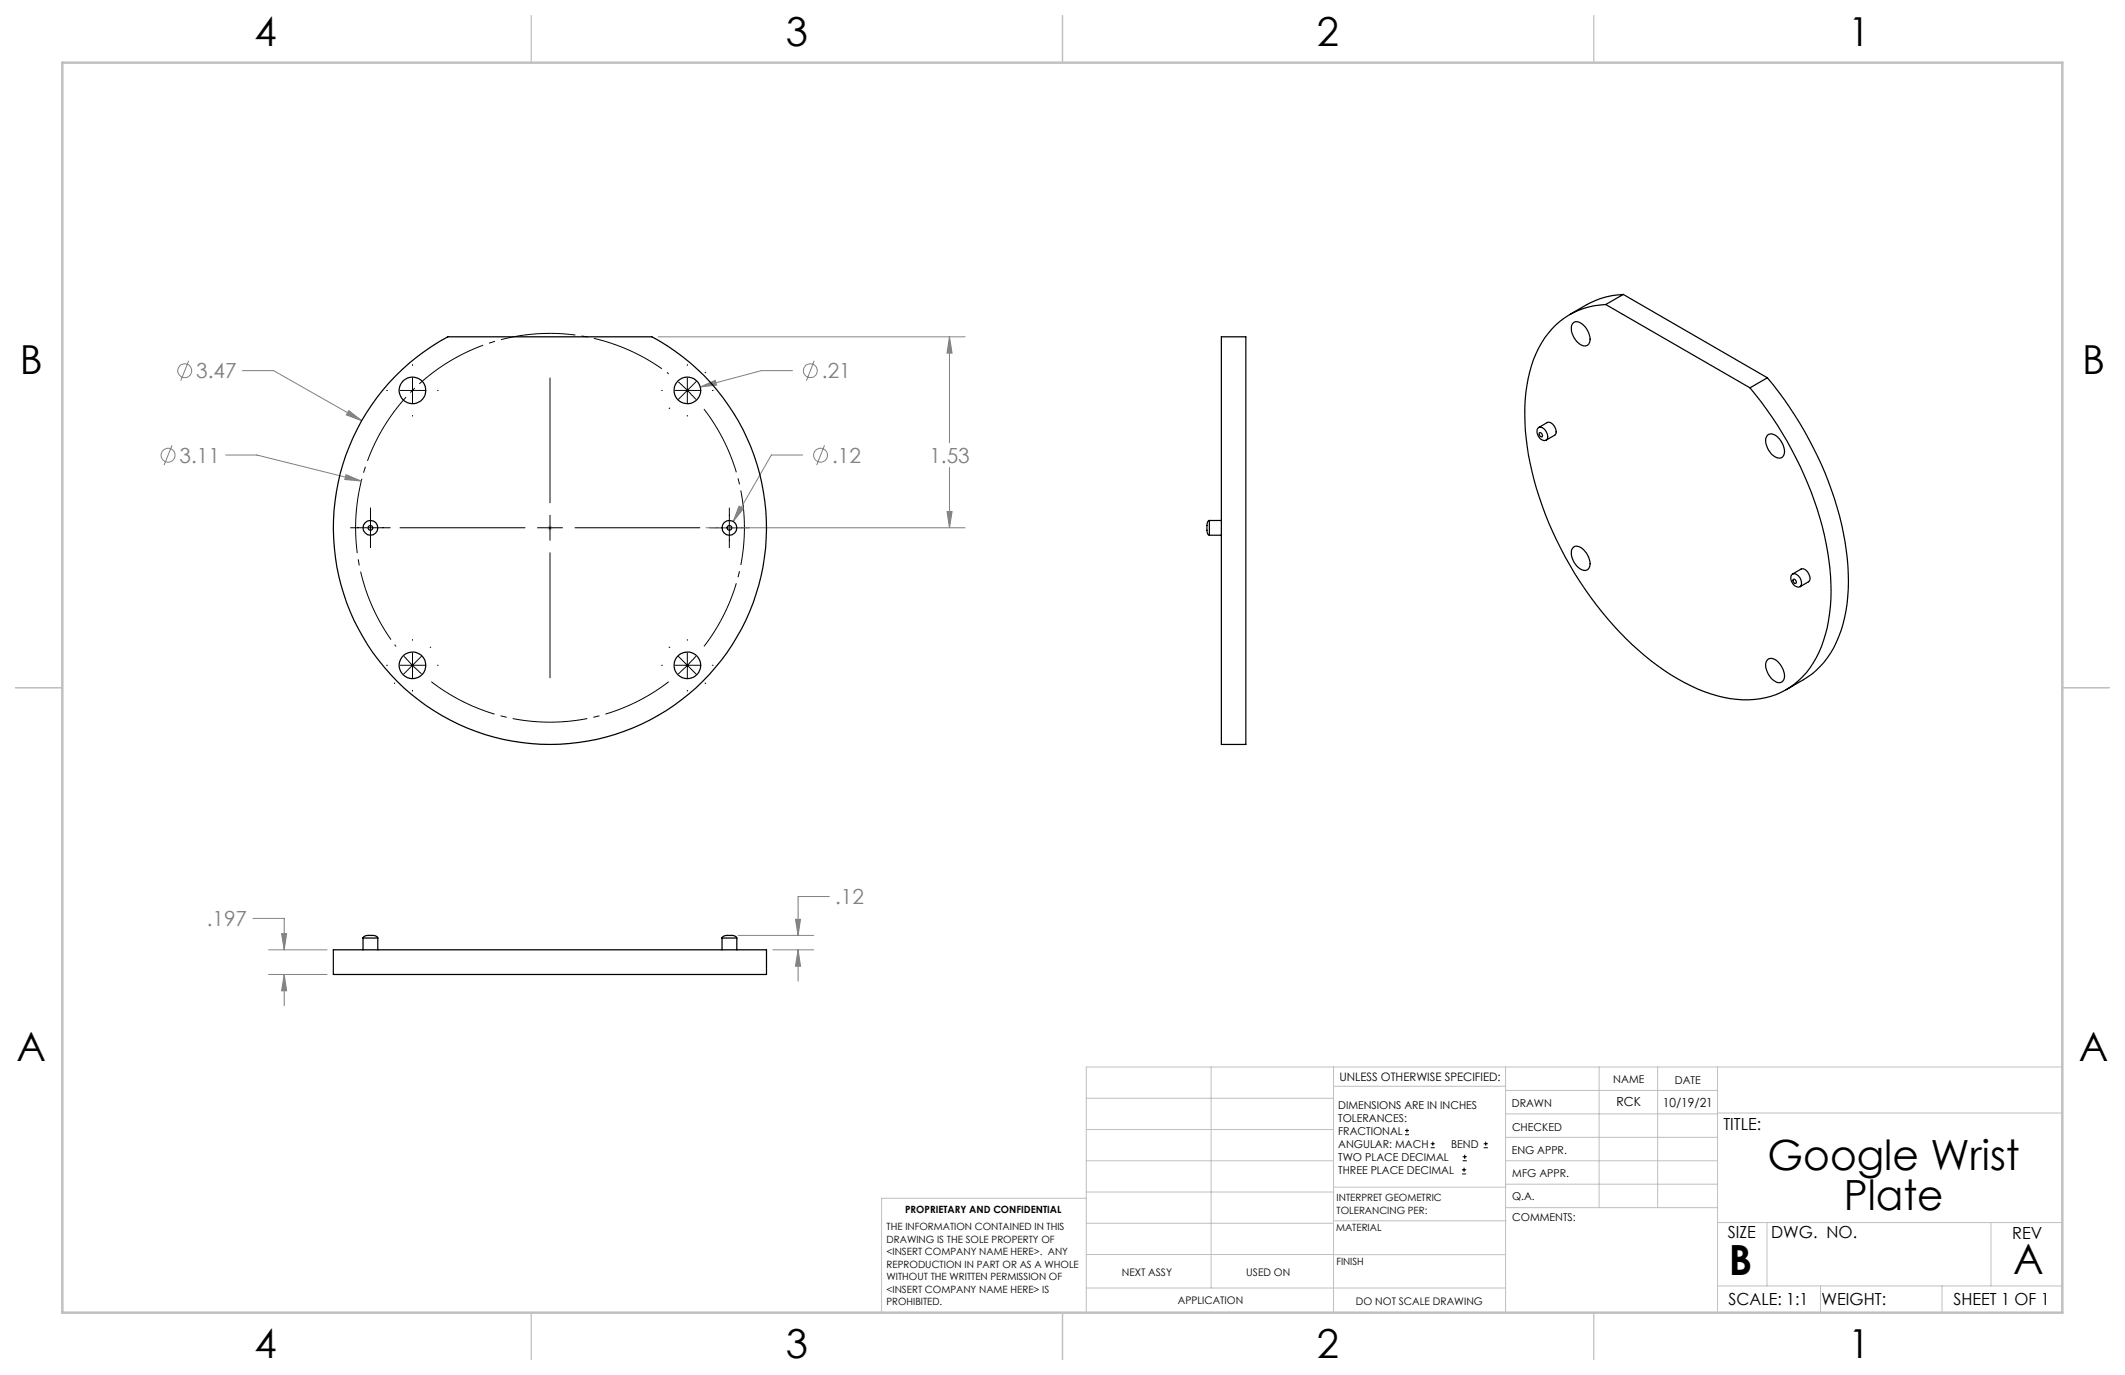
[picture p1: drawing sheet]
<svg xmlns="http://www.w3.org/2000/svg" width="432mm" height="279mm" viewBox="0 0 432 279" stroke-linecap="round" stroke-linejoin="round" font-family="sans-serif">
<g fill="none" stroke="#808080" stroke-width=".2">
<path d="M38.3 73.3l-1.6 4.1M49.2 75.3h6.4l17.9 10.2M133.7 68.4h62.4M142.3 78.6l3-1.3 .3 .9zM161 75.3h-6.3l-12.4 3.3M165.5 73.3l-1.6 4.1M192.9 68.4l.6 3.4h-1.1zM192.9 68.4v21.6M35 90.5l-1.7 4M45.9 92.5h6.3l21.2 5.3M70.3 96.4l3.1 1.4-3.3-.4zM70.9 83.4l2.6 2.1-3.1-1.2z"/>
<path d="M163.1 92.5h-6.4l-7.7 13.5M167.5 90.5l-1.6 4M192.9 95v12.2M143.5 107.2h52.6M150.2 102.8l.9 .6-2.1 2.6zM192.4 104h1.1l-.6 3.2zM51.4 186.6h6.3v6.4M54.6 198h11.9M54.6 193h11.9M57.2 189.7h1l-.5 3.3zM57.7 198l.5 3.3h-1zM57.7 198v6.4"/>
<path d="M150 190.1h15.3M157 193h8.3M161.6 186.8h1.1l-.5 3.3zM162.2 193l.5 3.3h-1.1zM162.2 193v6.4M168.5 182.2h-6.3v7.9"/>
<circle cx="37.5" cy="75.3" r="1.41"/>
<circle cx="164.7" cy="75.3" r="1.41"/>
<circle cx="34.2" cy="92.5" r="1.41"/>
<circle cx="166.7" cy="92.5" r="1.4"/>
</g>
<g fill="none" stroke="#000" stroke-width=".2">
<path d="M78.6 79.3h.1M81.3 79.3h5.1M83.8 74.1v.2M83.8 76.8v5.1M88.9 79.3h.1M111.8 76.8v25.4M134.4 79.3h.2M137.1 79.3h5.1M137.8 77.6l3.6 3.6M139.7 74.1v.2M139.7 76.8v5.1M141.5 77.5l-3.6 3.6"/>
<path d="M143.4 75.6l-.1 .1M144.7 79.3h.2M83.8 84.4v.2M136.1 82.9l-.1 .1M139.7 84.4v.2M71.2 107.2h8.1M75.3 103.2v8.1M81.3 107.2h25.4M109.2 107.2h5.1M111.8 104.7v5.1M111.8 112.3v25.4M116.8 107.2h25.4"/>
<path d="M144.2 107.2h8.1M148.2 103.2v8.1M78.6 135.2h.1M80.2 138.8l-.1 .1M81.3 135.2h5.1M82.1 133.4l3.6 3.5M83.8 130v.1M83.8 132.6v5.1M85.6 133.4l-3.6 3.6M87.5 131.5l-.1 .1M88.9 135.2h.1M134.4 135.2h.2"/>
<path d="M136 131.5l.1 .1M137.1 135.2h5.1M137.9 133.4l3.6 3.6M139.7 130v.1M139.7 132.6v5.1M141.4 133.4l-3.6 3.5M143.3 138.8l.1 .1M144.7 135.2h.2M83.8 140.3v.1M139.7 140.3v.1M285.5 230.6h.8M285.5 229.7h.8"/>
<path d="M285.9 229.3v.9M290.7 233.2h.8M290.7 232.4h.8M291.1 232v.8M297.1 238.5h.8M297.1 237.7h.8M297.2 235.9h.9M297.2 235.1h.9M297.5 237.3v.8M297.6 234.6v.9M301.5 233.2h.8M301.5 232.4h.8"/>
<path d="M301.9 232v.8"/>
</g>
<path d="M135.9 76a39.5 39.5 0 0 0-52.1 3.3 39.5 39.5 0 0 0-3.3 52.1" fill="none" stroke="#000" stroke-width=".2" stroke-dasharray="15.2 1.3 1.3 1.3" stroke-dashoffset="-1.7" stroke-linecap="butt"/>
<path d="M87.6 138.5a39.5 39.5 0 0 0 48.3 0M143 131.4a39.5 39.5 0 0 0 0-48.3" fill="none" stroke="#000" stroke-width=".2" stroke-dasharray="15.2 1.3 1.3 1.3" stroke-dashoffset=".7" stroke-linecap="butt"/>
<g fill="none" stroke="#c0c0c0" stroke-width=".2">
<path d="M111.2 107.2h1.1M111.4 106.9l.7 .7M111.8 106.8v1M112.1 106.9l-.7 .7M246.1 216.8v44.9M271 216.8v49.9M305.9 216.8v49.9M324.9 216.8v28.6M336.8 216.8v28.6M349 216.8v49.9M419.1 216.8h-198.4v49.9M220.7 235.9h50.3"/>
<path d="M220.7 229.5h50.3M220.7 223.2h50.3M271 220.7h34.9M305.9 231.1h43.1M305.9 226.3h43.1M305.9 221.6h43.1M305.9 235.9h43.1M349 226.2h70.1M220.7 248.6h50.3M220.7 242.2h50.3M220.7 254.9h50.3M220.7 243.5h-41.6v23.2"/>
<path d="M271 255h34.9M271 248.1h35M271 241.2h35M305.9 240.6h43.1M306 245.4h43M349 248.4h70.1M359.1 248.4v12.9M404.6 248.4v12.9M220.7 261.7h85.2M349 261.3h70.1M369.9 261.3v5.4M394.6 261.3v5.4"/>
</g>
<path d="M108 3.2v9.5M215.9 3.2v9.5M323.8 3.2v9.5M3.1 139.7h9.6M419.1 139.7h9.5M108 266.7v9.6M215.9 266.7v9.6M323.8 266.7v9.6" fill="none" stroke="#c0c0c0" stroke-width=".25"/>
<path d="M12.7 12.7h406.4v254h-406.4z" fill="none" stroke="#c0c0c0" stroke-width=".5"/>
<path d="M70.9 83.4l-.5 .9 3.1 1.2zM70.3 96.4l-.2 1 3.3 .4zM142.3 78.6l3.3-.4-.3-.9zM150.2 102.8l-1.2 3.2 2.1-2.6zM192.9 68.4l.6 3.4h-1.1zM192.4 104h1.1l-.6 3.2zM57.7 198l.5 3.3h-1zM57.2 189.7h1l-.5 3.3zM161.6 186.8h1.1l-.5 3.3zM162.2 193l.5 3.3h-1.1z" fill="#808080"/>
<g fill="none" stroke="#000" stroke-width=".25">
<path d="M329.8 59.8a16.4 16.4 0 0 0-7.3 2.1l-3.6 2M329.8 59.8l-3.5 2.1M329.8 59.8l29.3 17M80.4 76.4a44.2 44.2 0 0 1 10.6-8h41.5a44 44 0 0 1 15.9 63.2 44 44 0 0 1-64.4 9.8 44 44 0 0 1-3.6-65zM248.2 68.4h5v82.9h-5zM319.7 65.7a1.75 1.75 0 0 1 2.4 .7 3.4 3.4 0 0 1 .7 3.5 1.58 1.58 0 0 1-2.4-.5 3.6 3.6 0 0 1-.9-3.5zM326.3 61.9a15.7 15.7 0 0 0-14.2 10 33.5 33.5 0 0 0-2 17.2 71.3 71.3 0 0 0 17.7 38 49.7 49.7 0 0 0 18.5 13.4 19.9 19.9 0 0 0 15.6 .2 16.7 16.7 0 0 0 8.7-10.6 38 38 0 0 0 .5-19.7 72.6 72.6 0 0 0-15.5-31.6M326.3 61.9l29.3 16.9M359.1 76.8a70.5 70.5 0 0 1 16.3 36.6 32.3 32.3 0 0 1-2.8 18.2 16.6 16.6 0 0 1-6.1 6.5l-3.6 2.1M359.1 76.8l-3.5 2M312.7 86.9a1.64 1.64 0 0 0 .7 2.5l.4 .1 .4-.1M312.7 86.9l1.7-1a1.78 1.78 0 0 1 1.8 2.2l-.3 .3-1.7 1"/>
<path d="M312.7 86.9a1.76 1.76 0 0 1 1.7 2.3l-.2 .2M312.8 87.9a.51 .51 0 0 1 .5 .3 .51 .51 0 0 1-.1 .6l-.4-.3-.1-.3zM359.2 88.4a1.74 1.74 0 0 1 2.4 .8 3.4 3.4 0 0 1 .7 3.5 1.6 1.6 0 0 1-2.4-.4 3.7 3.7 0 0 1-.9-3.6zM245.7 105.8a1.58 1.58 0 0 0-.4 1.7 1.29 1.29 0 0 0 .4 1.3M245.7 105.8v3M245.7 105.8h2.5M245.7 108.8h2.5M319.7 111.3a1.73 1.73 0 0 1 2.4 .7 2.84 2.84 0 0 1 .5 3.7 2.02 2.02 0 0 1-2.5-1 2.96 2.96 0 0 1-.4-3.4zM364.3 116.6a1.63 1.63 0 0 0 .7 2.6l.4 .1 .4-.1M364.3 116.6l1.7-1a1.78 1.78 0 0 1 1.8 2.2l-.3 .4-1.7 1M364.3 116.6a1.71 1.71 0 0 1 1.5 2.6M364.3 117.8a.45 .45 0 0 1 .6 .2 .45 .45 0 0 1-.1 .6l-.4-.3z"/>
<path d="M359.2 134.1a1.74 1.74 0 0 1 2.4 .7 3.4 3.4 0 0 1 .7 3.5 1.35 1.35 0 0 1-2-.2 3.7 3.7 0 0 1-1.3-3.8zM67.7 193h88.1v5h-88.1zM73.8 190.6a1.51 1.51 0 0 1 1.7-.5 1.23 1.23 0 0 1 1.3 .5M73.8 190.6h3M73.8 190.6v2.4M76.8 190.6v2.4M146.7 190.6a1.51 1.51 0 0 1 1.7-.5 1.23 1.23 0 0 1 1.3 .5M146.7 190.6h3M146.7 190.6v2.4M149.7 190.6v2.4"/>
<circle cx="83.8" cy="79.3" r="2.7"/>
<circle cx="139.7" cy="79.3" r="2.71"/>
<circle cx="75.3" cy="107.3" r="1.5"/>
<circle cx="75.3" cy="107.3" r=".48"/>
<circle cx="148.2" cy="107.3" r=".48"/>
<circle cx="148.2" cy="107.3" r="1.5"/>
<circle cx="83.8" cy="135.2" r="2.69"/>
<circle cx="139.7" cy="135.2" r="2.7"/>
</g>
<g font-size="8.5">
<text x="359.2" y="237.7">Google Wrist</text>
<text x="374.6" y="245.8">Plate</text>
<text x="351.3" y="259">B</text>
<text x="409.1" y="258.9">A</text>
</g>
<g font-size="8.1">
<text x="51.7" y="9.3">4</text>
<text x="159.7" y="9.3">3</text>
<text x="267.6" y="9.3">2</text>
<text x="375.6" y="9.3">1</text>
<text x="4" y="76">B</text>
<text x="423.1" y="76">B</text>
<text x="3.3" y="215.7">A</text>
<text x="422.4" y="215.7">A</text>
<text x="51.7" y="276">4</text>
<text x="159.7" y="276">3</text>
<text x="267.6" y="276">2</text>
<text x="375.6" y="276">1</text>
</g>
<g font-size="4.2" fill="#808080">
<text x="39.9" y="76.9">3.47</text>
<text x="167" y="76.9">.21</text>
<text x="36.5" y="94">3.11</text>
<text x="169.1" y="94">.12</text>
<text x="188.9" y="94.1">1.53</text>
<text x="169.7" y="183.8">.12</text>
<text x="42" y="188.2">.197</text>
</g>
<g font-size="3.4">
<text x="350.2" y="229.5">TITLE:</text>
<text x="351.1" y="251.6">SIZE</text>
<text x="359.9" y="251.6">DWG. NO.</text>
<text x="408.9" y="251.7">REV</text>
<text x="351.2" y="265.2">SCALE: 1:1</text>
<text x="370.1" y="265.3">WEIGHT:</text>
<text x="396.9" y="265.2">SHEET 1 OF 1</text>
</g>
<g font-size="2.5">
<text x="328.5" y="224.8">RCK</text>
<text x="337.9" y="224.9">10/19/21</text>
</g>
<text font-size="2.4" x="272.2" y="219.7">UNLESS OTHERWISE SPECIFIED:</text>
<g font-size="2.2">
<text x="327.8" y="220.1">NAME</text>
<text x="340.3" y="220.2">DATE</text>
<text x="271.9" y="225.3">DIMENSIONS ARE IN INCHES</text>
<text x="271.9" y="227.9">TOLERANCES:</text>
<text x="307.2" y="224.9">DRAWN</text>
<text x="271.9" y="230.6">FRACTIONAL</text>
<text x="271.9" y="233.2">ANGULAR: MACH</text>
<text x="294.9" y="233.2">BEND</text>
<text x="307.3" y="229.8">CHECKED</text>
<text x="271.9" y="235.9">TWO PLACE DECIMAL</text>
<text x="271.9" y="238.5">THREE PLACE DECIMAL</text>
<text x="307.2" y="234.5">ENG APPR.</text>
<text x="307.3" y="239.2">MFG APPR.</text>
<text x="307.3" y="243.9">Q.A.</text>
<text x="307.3" y="248.1">COMMENTS:</text>
</g>
<g font-size="2.1">
<text x="227.9" y="259.2">NEXT ASSY</text>
<text x="253.3" y="259.2">USED ON</text>
<text x="239.3" y="265">APPLICATION</text>
<text x="275.5" y="265.1">DO NOT SCALE DRAWING</text>
</g>
<g font-size="2">
<text x="271.6" y="244.1">INTERPRET GEOMETRIC</text>
<text x="180.2" y="250">THE INFORMATION CONTAINED IN THIS</text>
<text x="183.9" y="246.4">PROPRIETARY AND CONFIDENTIAL</text>
<text x="271.5" y="250.2">MATERIAL</text>
<text x="271.6" y="246.6">TOLERANCING PER:</text>
<text x="180.2" y="252.5">DRAWING IS THE SOLE PROPERTY OF</text>
<text x="180.2" y="255.1">&lt;INSERT COMPANY NAME HERE&gt;. ANY</text>
<text x="180.2" y="257.6">REPRODUCTION IN PART OR AS A WHOLE</text>
<text x="271.5" y="257">FINISH</text>
<text x="180.2" y="260.1">WITHOUT THE WRITTEN PERMISSION OF</text>
<text x="180.2" y="262.6">&lt;INSERT COMPANY NAME HERE&gt; IS</text>
<text x="180.2" y="265.2">PROHIBITED.</text>
</g>
</svg>
